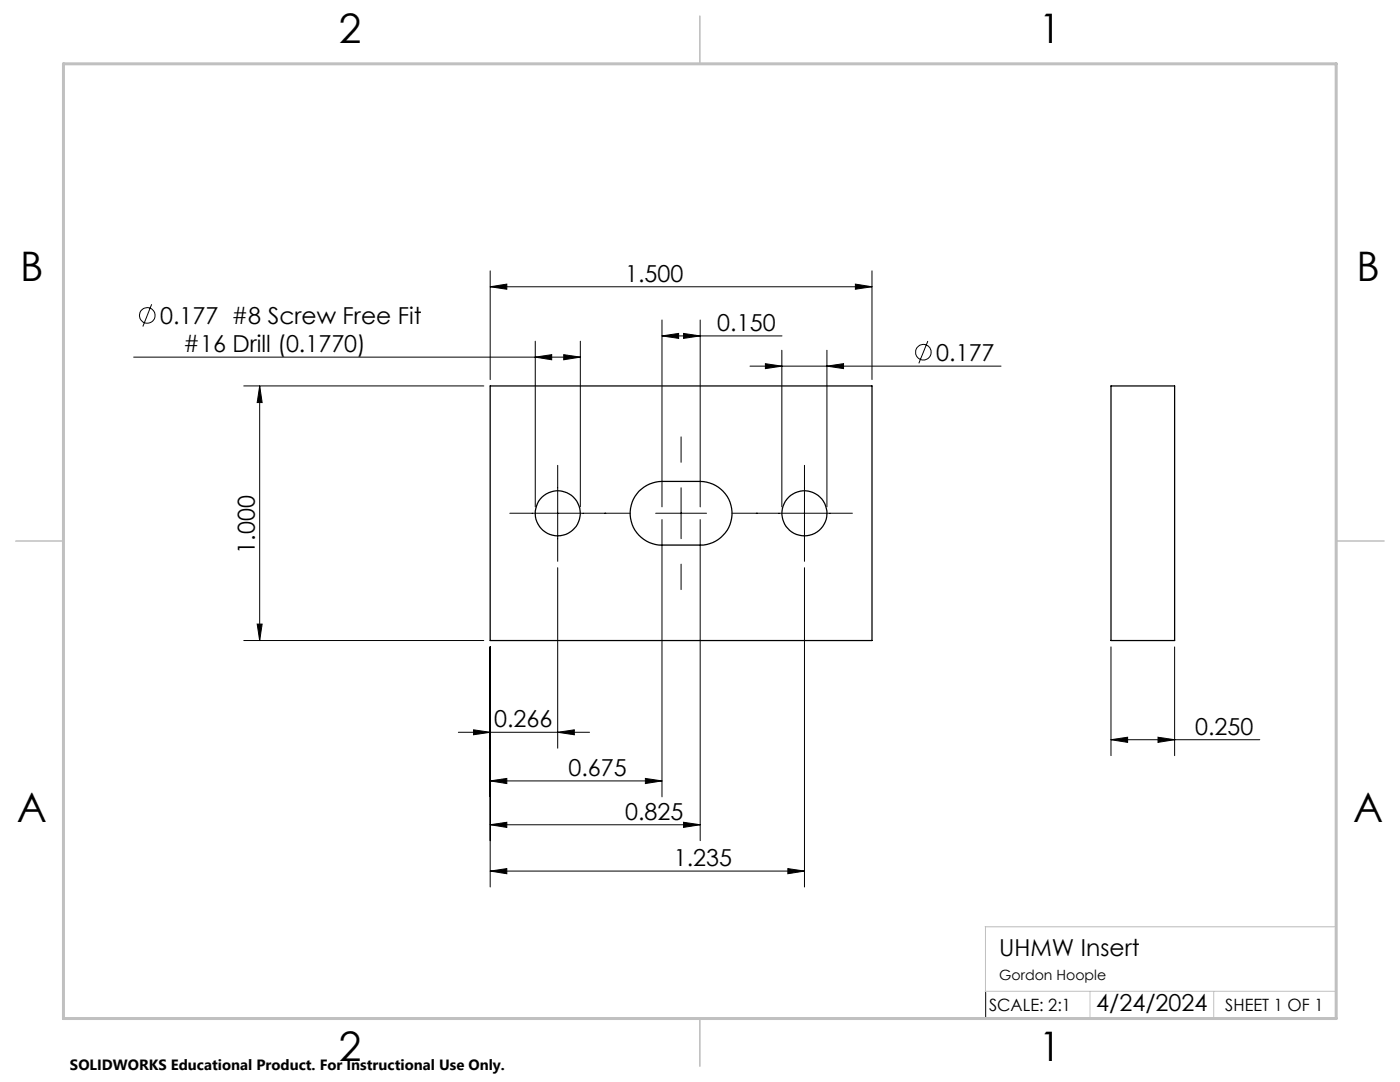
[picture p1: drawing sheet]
<svg xmlns="http://www.w3.org/2000/svg" width="279mm" height="216mm" viewBox="0 0 279 216" stroke-linecap="round" stroke-linejoin="round" font-family="sans-serif">
<g fill="none" stroke="#000" stroke-width=".25">
<path d="M97.8 77h76.2v50.8h-76.2zM221.7 77h12.7v50.8h-12.7zM127.5 98a6.6 6.6 0 0 1 4.6-1.9h7.6a6.4 6.4 0 0 1 6.4 6.3 6.4 6.4 0 0 1-6.4 6.4h-7.6a6.3 6.3 0 0 1-5.8-3.9 6.3 6.3 0 0 1 1.2-6.9z"/>
<circle cx="111.3" cy="102.4" r="4.5"/>
<circle cx="160.5" cy="102.4" r="4.5"/>
</g>
<g fill="none" stroke="#000" stroke-width=".2">
<path d="M97.8 57.2l3.3-.5v1zM97.8 54v21.7M97.8 57.2h76.2M170.7 56.7l3.3 .5-3.3 .5zM174 54v21.7M26.7 71.3h89.1M30.3 60.7l-1.8 4.5M48.6 77h48M51.8 77l.5 3.3h-1zM51.8 77v50.8M106.8 71.3l3.3-.5v1zM106.8 68.1v33"/>
<path d="M112.5 70.8l3.3 .5-3.3 .5zM115.8 68.1v33M132.1 67l3.3-.5v1zM132.1 63.9v37.2M132.1 67h24M136.4 66.5l3.3 .5-3.3 .5zM139.7 63.9v37.2M149.7 73.1h50.1M152.8 72.6l3.2 .5-3.2 .5zM156 69.9v31.2M165 73.1l3.3-.5v1zM165 69.9v31.2"/>
<path d="M185.2 68.1l-1.8 4.4M111.3 92.9v19.1M135.9 87.2v5.1M135.9 97.3v10.2M160.5 92.9v19.1M101.7 102.4h24.1M111.3 113.3v36M130.8 102.4h10.2M132.1 103.7v55.3M135.9 112.6v5.1M139.7 103.7v64M146.1 102.4h24"/>
<path d="M160.5 113.3v63.7M48.6 127.8h48M51.3 124.5h1l-.5 3.3zM97.8 129.1v47.9M221.7 129.1v21.7M234.4 129.1v21.7M91.5 146.1h26.2M94.5 145.6l3.3 .5-3.3 .5zM97.8 155.8l3.3-.5v1.1zM97.8 155.8h34.3M111.3 146.1l3.3-.5v1zM128.8 155.3l3.3 .5-3.3 .6z"/>
<path d="M221.7 147.6l3.3-.5v1zM221.7 147.6h29.7M231.1 147.1l3.3 .5-3.3 .5zM97.8 173.8l3.3-.5v1zM97.8 164.6l3.3-.5v1zM97.8 173.8h62.7M97.8 164.6h41.9M136.4 164.1l3.3 .5-3.3 .5zM157.2 173.3l3.3 .5-3.3 .5zM196.7 198v5.4"/>
<circle cx="29.4" cy="62.9" r="1.56"/>
<circle cx="184.3" cy="70.3" r="1.56"/>
</g>
<path d="M266.7 153.3v49.9h-240M196.6 184.9h70.1M196.6 197.8h70.1M196.7 184.9v12.9M217.5 197.8v5.4M242.2 197.8v5.4" fill="none" stroke="#c0c0c0" stroke-width=".2"/>
<path d="M139.7 3.2v9.5M3.1 107.9h9.6M266.7 107.9h9.5M139.7 203.2v9.6" fill="none" stroke="#c0c0c0" stroke-width=".3"/>
<path d="M12.7 12.7h254v190.5h-254z" fill="none" stroke="#c0c0c0" stroke-width=".6"/>
<g fill="#000">
<path d="M170.7 56.7l3.3 .5-3.3 .5zM97.8 57.2l3.3-.5v1z"/>
<path d="M51.8 77l.5 3.3h-1zM51.3 124.5h1l-.5 3.3z"/>
<path d="M152.8 72.6l3.2 .5-3.2 .5zM165 73.1l3.3-.5v1zM106.8 71.3l3.3-.5v1zM112.5 70.8l3.3 .5-3.3 .5zM94.5 145.6l3.3 .5-3.3 .5zM111.3 146.1l3.3-.5v1zM97.8 173.8l3.3-.5v1zM157.2 173.3l3.3 .5-3.3 .5zM97.8 155.8l3.3-.5v1.1zM128.8 155.3l3.3 .5-3.3 .6zM97.8 164.6l3.3-.5v1zM136.4 164.1l3.3 .5-3.3 .5zM132.1 67l3.3-.5v1zM136.4 66.5l3.3 .5-3.3 .5zM221.7 147.6l3.3-.5v1zM231.1 147.1l3.3 .5-3.3 .5z"/>
</g>
<g font-size="8.1">
<text x="67.6" y="8.5">2</text>
<text x="207.3" y="8.5">1</text>
<text x="4" y="56.2">B</text>
<text x="270.7" y="56.2">B</text>
<text x="3.3" y="164.1">A</text>
<text x="270" y="164.1">A</text>
<text x="67.6" y="211.7">2</text>
<text x="207.3" y="211.7">1</text>
</g>
<g font-size="4.7">
<text x="124.8" y="56.2">1.500</text>
<text x="32" y="64.6">0.177 #8 Screw Free Fit</text>
<text x="143.2" y="66">0.150</text>
<text x="36.6" y="70.2">#16 Drill (0.1770)</text>
<text x="186.9" y="72">0.177</text>
<text x="50.8" y="110.5" transform="rotate(-90 50.8 110.5)">1.000</text>
<text x="98.6" y="145.1">0.266</text>
<text x="238.5" y="146.6">0.250</text>
<text x="113.4" y="154.8">0.675</text>
<text x="124.8" y="163.5">0.825</text>
<text x="134.5" y="172.8">1.235</text>
<text x="199.4" y="190.7">UHMW Insert</text>
<text x="218.8" y="201.7">4/24/2024</text>
</g>
<g font-size="3.4">
<text x="197.4" y="201.7">SCALE: 2:1</text>
<text x="244.5" y="201.7">SHEET 1 OF 1</text>
</g>
<text font-size="3" x="14" y="213.5">SOLIDWORKS Educational Product. For Instructional Use Only.</text>
<text font-size="2.8" x="199.4" y="195.5">Gordon Hoople</text>
</svg>
